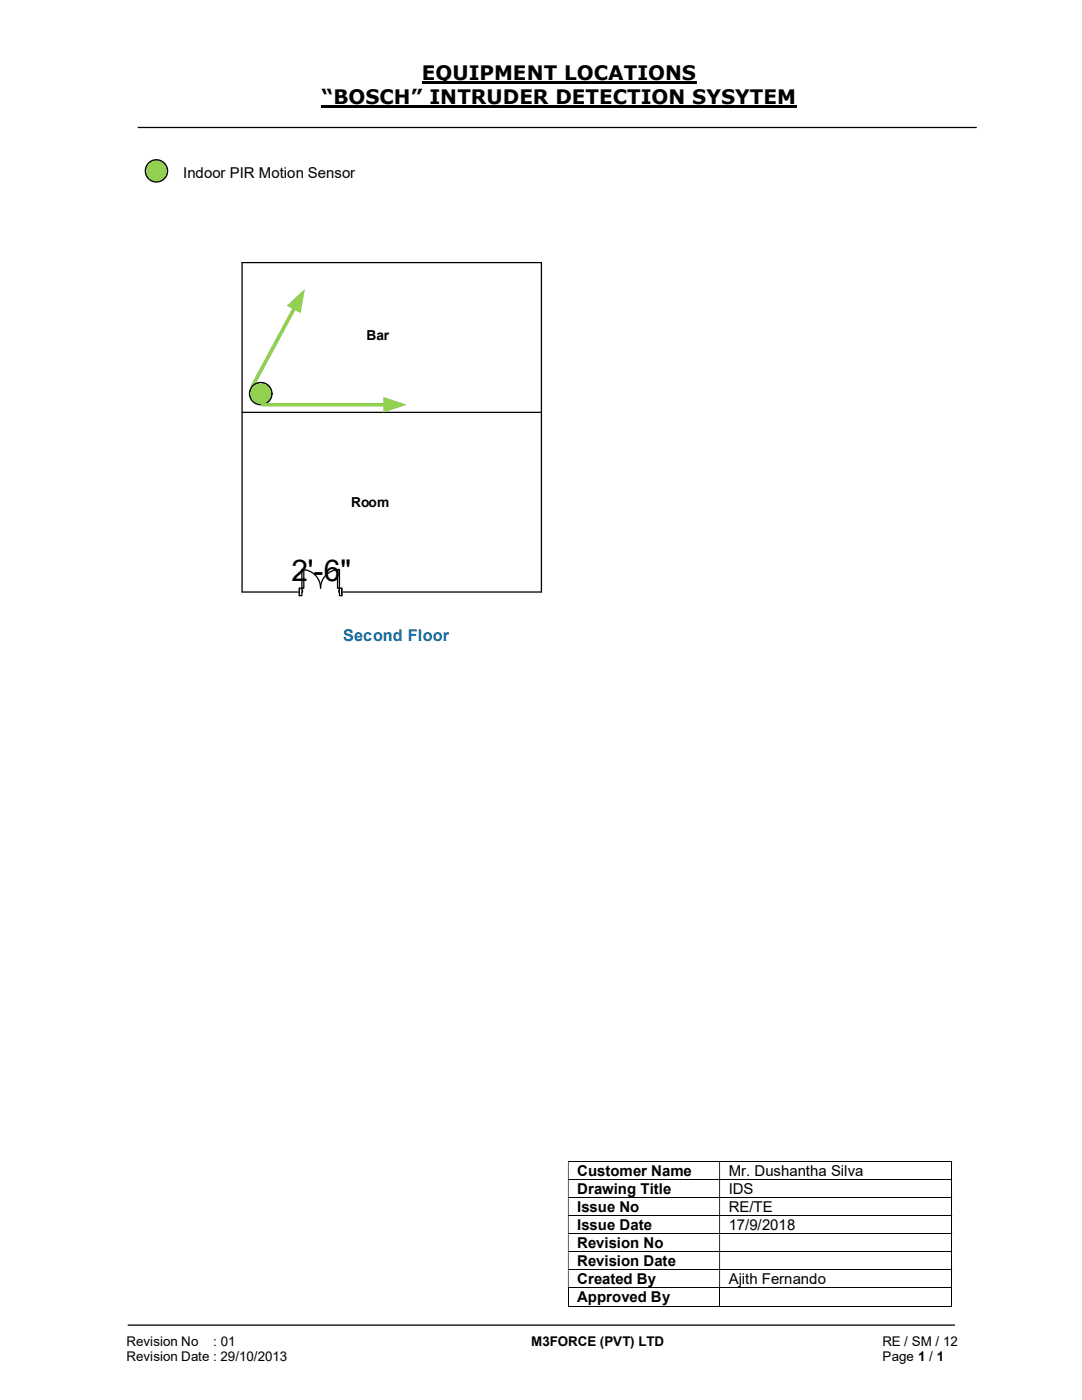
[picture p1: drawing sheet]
<svg xmlns="http://www.w3.org/2000/svg" width="216mm" height="279mm" viewBox="0 0 216 279" stroke-linecap="round" stroke-linejoin="round" font-family="sans-serif">
<path d="M84.2 16.4h54.8M64.2 21.3h94.8" fill="none" stroke="#000" stroke-width=".42"/>
<path d="M27.5 25.4h167.4M25.5 264.5h165" fill="none" stroke="#000" stroke-width=".25"/>
<g fill="none" stroke="#000" stroke-width=".2">
<path d="M113.3 231.8h76.6M113.3 235.4h76.6M113.3 239h76.6M189.9 231.9v3.4M189.9 235.5v3.4M189.9 239.1v3.4M113.3 242.6h76.6M113.3 246.3h76.6M113.3 249.8h76.6M113.3 253.4h76.6M113.3 257h76.6M113.4 257.1v3.6"/>
<path d="M143.6 257.1v3.6M189.9 242.7v3.5M189.9 246.3v3.5M189.9 249.9v3.4M189.9 253.5v3.5M189.9 257.1v3.6M113.3 260.6h30.2M143.7 260.6h46.2"/>
</g>
<g fill="#000">
<path d="M189.9 231.7h.1v.2h-.1zM113.3 231.9h.2v3.4h-.2zM143.5 231.9h.2v3.4h-.2z" fill-rule="evenodd"/>
<path d="M189.9 235.3l.1 .2zM113.3 235.5h.2v3.4h-.2zM143.5 235.5h.2v3.4h-.2z" fill-rule="evenodd"/>
<path d="M189.9 238.9h.1v.2h-.1zM113.3 239.1h.2v3.4h-.2zM143.5 239.1h.2v3.4h-.2z" fill-rule="evenodd"/>
<path d="M189.9 242.5h.1v.2h-.1zM113.3 242.7h.2v3.5h-.2zM143.5 242.7h.2v3.5h-.2z" fill-rule="evenodd"/>
<path d="M189.9 246.2h.1v.1h-.1zM113.3 246.3h.2v3.5h-.2zM143.5 246.3h.2v3.5h-.2z" fill-rule="evenodd"/>
<path d="M189.9 249.8l.1 .1zM113.3 249.9h.2v3.4h-.2zM143.5 249.9h.2v3.4h-.2z" fill-rule="evenodd"/>
<path d="M189.9 253.3h.1v.2h-.1zM113.3 253.5h.2v3.5h-.2zM143.5 253.5h.2v3.5h-.2z" fill-rule="evenodd"/>
</g>
<path d="M189.9 257h.1v.1h-.1zM189.9 260.6h.1v.1h-.1z" fill="#000"/>
<circle cx="31.2" cy="34.1" r="2.23" fill="#92d050"/>
<g fill="none" stroke="#000" stroke-width=".25">
<path d="M48.3 52.4h59.7v65.8h-59.7zM48.3 82.3h59.7"/>
<circle cx="31.2" cy="34.1" r="2.23"/>
</g>
<path d="M58.8 61.4l-8.4 15.6" fill="none" stroke="#92d050" stroke-width=".72"/>
<g fill="#92d050">
<path d="M57.2 61l3.6-3.3-.8 4.8z"/>
<circle cx="52" cy="78.6" r="2.23"/>
</g>
<circle cx="52" cy="78.6" r="2.23" fill="none" stroke="#000" stroke-width=".25"/>
<path d="M52.4 80.8h24.5" fill="none" stroke="#92d050" stroke-width=".72"/>
<path d="M76.5 79.2l4.7 1.6-4.7 1.5z" fill="#92d050"/>
<path d="M59.7 117.3h8.5v1.6h-8.5z" fill="#fff"/>
<path d="M59.7 117.3h8.5v1.6h-8.5z" fill="none" stroke="#fff" stroke-width=".25"/>
<path d="M67.7 117.4v1.5h.5v-1.5zM59.7 117.4h.5v1.5h-.5z" fill-rule="evenodd" fill="#fff"/>
<path d="M60.2 117.8v-.4h-.5v1.5h.5v-.7M67.7 117.8v-.4h.5v1.5h-.5v-.7" fill="none" stroke="#000" stroke-width=".25"/>
<path d="M67.6 117.8v.4h.1v-.4zM60.2 117.8h.2v.4h-.2z" fill-rule="evenodd" fill="#fff"/>
<path d="M59.7 117.4v1.5M60.2 113.7a3.7 3.7 0 0 1 3.8 3.7 3.7 3.7 0 0 1 3.7-3.7M60.2 117.8h.2v.4h-.2M67.7 117.8h-.1v.4h.1M68.2 117.4v1.5" fill="none" stroke="#000" stroke-width=".25"/>
<path d="M60.2 113.7h.4v3.7h-.4z" fill-rule="evenodd" fill="#fff"/>
<path d="M60.2 113.7h.4v3.7h-.4z" fill="none" stroke="#000" stroke-width=".25"/>
<path d="M67.4 113.7h.3v3.7h-.3z" fill-rule="evenodd" fill="#fff"/>
<path d="M67.4 113.7h.3v3.7h-.3z" fill="none" stroke="#000" stroke-width=".25"/>
<text font-size="6" x="58.2" y="116">2'-6&quot;</text>
<g font-size="4">
<text x="84.2" y="16">EQUIPMENT LOCATIONS</text>
<text x="64.2" y="20.8">“BOSCH” INTRUDER DETECTION SYSYTEM</text>
</g>
<text font-size="3.2" fill="#0070c0" x="68.5" y="127.9">Second Floor</text>
<g font-size="3">
<text x="36.6" y="35.5">Indoor PIR Motion Sensor</text>
<text x="115.2" y="234.7">Customer Name</text>
<text x="115.2" y="238.3">Drawing Title</text>
<text x="145.4" y="234.7">Mr. Dushantha Silva</text>
<text x="145.4" y="238.3">IDS</text>
<text x="115.2" y="241.9">Issue No</text>
<text x="115.2" y="245.4">Issue Date</text>
<text x="145.4" y="241.9">RE/TE</text>
<text x="145.4" y="245.4">17/9/2018</text>
<text x="115.2" y="249.1">Revision No</text>
<text x="115.2" y="252.6">Revision Date</text>
<text x="115.2" y="256.3">Created By</text>
<text x="145.4" y="256.3">Ajith Fernando</text>
<text x="115.2" y="259.9">Approved By</text>
</g>
<g font-size="2.7">
<text x="73.1" y="67.9">Bar</text>
<text x="70.1" y="101.1">Room</text>
<text x="25.2" y="268.7">Revision No</text>
<text x="42.6" y="268.7">: 01</text>
<text x="106" y="268.7">M3FORCE (PVT) LTD</text>
<text x="176.1" y="268.7">RE / SM / 12</text>
<text x="25.2" y="271.7">Revision Date : 29/10/2013</text>
<text x="176.1" y="271.7">Page 1 / 1</text>
</g>
</svg>
